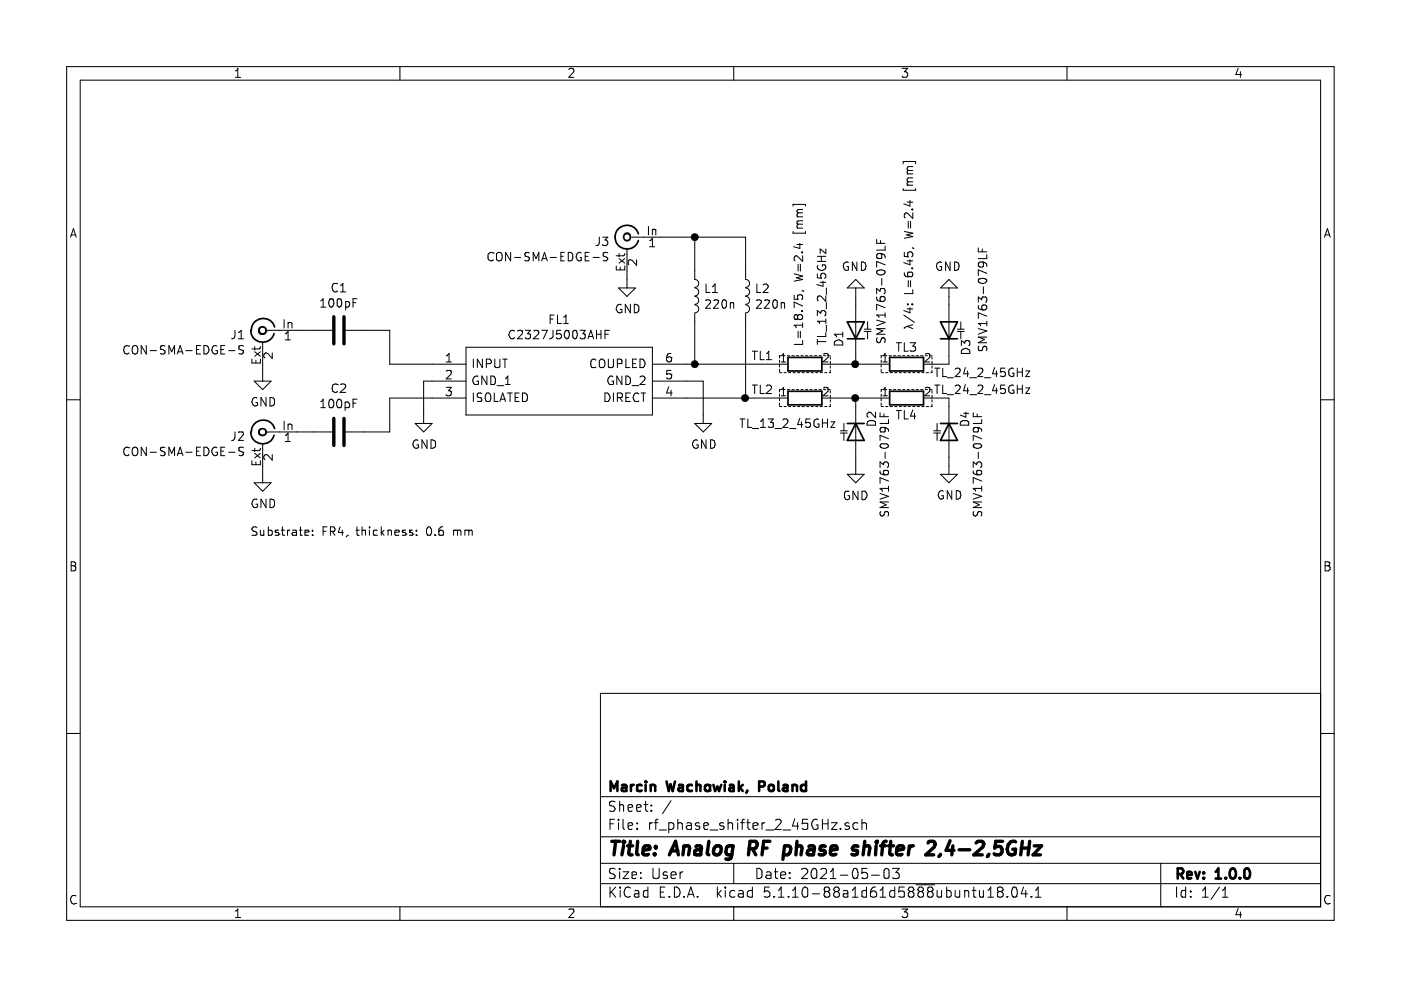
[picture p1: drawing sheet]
EESchema Schematic File Version 4
EELAYER 30 0
EELAYER END
$Descr User 8268 5827
encoding utf-8
Sheet 1 1
Title "Analog RF phase shifter 2,4-2,5GHz"
Date "2021-05-03"
Rev "1.0.0"
Comp "Marcin Wachowiak, Poland"
Comment1 ""
Comment2 ""
Comment3 ""
Comment4 ""
$EndDescr
$Comp
L power:GND #PWR0101
U 1 1
P 1550 2800
F 0 "#PWR0101" H 1550 2550 50  0001 C CNN
F 1 "GND" H 1555 2627 50  0000 C CNN
F 2 "" H 1550 2800 50  0001 C CNN
F 3 "" H 1550 2800 50  0001 C CNN
	1    1550 2800
	1    0    0    -1  
$EndComp
Wire Wire Line
	1550 2750 1550 2800
$Comp
L power:GND #PWR0102
U 1 1
P 1550 2200
F 0 "#PWR0102" H 1550 1950 50  0001 C CNN
F 1 "GND" H 1555 2027 50  0000 C CNN
F 2 "" H 1550 2200 50  0001 C CNN
F 3 "" H 1550 2200 50  0001 C CNN
	1    1550 2200
	1    0    0    -1  
$EndComp
Wire Wire Line
	1550 2150 1550 2200
Wire Wire Line
	2150 2550 2300 2550
Wire Wire Line
	1750 2550 1850 2550
$Comp
L Device:C C2
U 1 1
P 2000 2550
F 0 "C2" V 2252 2550 50  0000 C CNN
F 1 "100pF" V 2161 2550 50  0000 C CNN
F 2 "Capacitor_SMD:C_0603_1608Metric" H 2038 2400 50  0001 C CNN
F 3 "~" H 2000 2550 50  0001 C CNN
	1    2000 2550
	0    -1   -1   0   
$EndComp
Wire Wire Line
	1750 1950 1850 1950
Wire Wire Line
	2150 1950 2300 1950
$Comp
L Device:C C1
U 1 1
P 2000 1950
F 0 "C1" V 1748 1950 50  0000 C CNN
F 1 "100pF" V 1839 1950 50  0000 C CNN
F 2 "Capacitor_SMD:C_0603_1608Metric" H 2038 1800 50  0001 C CNN
F 3 "~" H 2000 1950 50  0001 C CNN
	1    2000 1950
	0    1    1    0   
$EndComp
Wire Wire Line
	2300 2350 2550 2350
Wire Wire Line
	2300 2150 2550 2150
Wire Wire Line
	5600 2350 5600 2400
Wire Wire Line
	5600 2150 5600 2100
Wire Wire Line
	5050 2100 5050 2150
Connection ~ 5050 2350
Wire Wire Line
	5050 2400 5050 2350
Connection ~ 4400 2350
Wire Wire Line
	5600 2700 5600 2750
Wire Wire Line
	5050 2700 5050 2750
Wire Wire Line
	5600 1750 5600 1800
Wire Wire Line
	5050 1750 5050 1800
$Comp
L power:GND #PWR0103
U 1 1
P 5600 1750
F 0 "#PWR0103" H 5600 1500 50  0001 C CNN
F 1 "GND" H 5605 1577 50  0000 C CNN
F 2 "" H 5600 1750 50  0001 C CNN
F 3 "" H 5600 1750 50  0001 C CNN
	1    5600 1750
	-1   0    0    1   
$EndComp
$Comp
L power:GND #PWR0104
U 1 1
P 5050 1750
F 0 "#PWR0104" H 5050 1500 50  0001 C CNN
F 1 "GND" H 5055 1577 50  0000 C CNN
F 2 "" H 5050 1750 50  0001 C CNN
F 3 "" H 5050 1750 50  0001 C CNN
	1    5050 1750
	-1   0    0    1   
$EndComp
$Comp
L power:GND #PWR0105
U 1 1
P 5600 2750
F 0 "#PWR0105" H 5600 2500 50  0001 C CNN
F 1 "GND" H 5605 2577 50  0000 C CNN
F 2 "" H 5600 2750 50  0001 C CNN
F 3 "" H 5600 2750 50  0001 C CNN
	1    5600 2750
	1    0    0    -1  
$EndComp
$Comp
L power:GND #PWR0106
U 1 1
P 5050 2750
F 0 "#PWR0106" H 5050 2500 50  0001 C CNN
F 1 "GND" H 5050 2575 50  0000 C CNN
F 2 "" H 5050 2750 50  0001 C CNN
F 3 "" H 5050 2750 50  0001 C CNN
	1    5050 2750
	1    0    0    -1  
$EndComp
Wire Wire Line
	3700 1600 3700 1650
Connection ~ 4100 1400
Wire Wire Line
	4400 1400 4100 1400
Wire Wire Line
	4400 1600 4400 1400
Wire Wire Line
	4100 1400 4100 1600
Wire Wire Line
	3900 1400 4100 1400
$Comp
L power:GND #PWR0107
U 1 1
P 3700 1650
F 0 "#PWR0107" H 3700 1400 50  0001 C CNN
F 1 "GND" H 3705 1477 50  0000 C CNN
F 2 "" H 3700 1650 50  0001 C CNN
F 3 "" H 3700 1650 50  0001 C CNN
	1    3700 1650
	1    0    0    -1  
$EndComp
Wire Wire Line
	4400 2350 4400 1900
Wire Wire Line
	4050 2350 4400 2350
Wire Wire Line
	4100 2150 4100 1900
Wire Wire Line
	4050 2150 4100 2150
Wire Wire Line
	4150 2250 4150 2450
Wire Wire Line
	4050 2250 4150 2250
Wire Wire Line
	2500 2250 2500 2450
Wire Wire Line
	2550 2250 2500 2250
$Comp
L power:GND #PWR0108
U 1 1
P 4150 2450
F 0 "#PWR0108" H 4150 2200 50  0001 C CNN
F 1 "GND" H 4155 2277 50  0000 C CNN
F 2 "" H 4150 2450 50  0001 C CNN
F 3 "" H 4150 2450 50  0001 C CNN
	1    4150 2450
	1    0    0    -1  
$EndComp
$Comp
L power:GND #PWR0109
U 1 1
P 2500 2450
F 0 "#PWR0109" H 2500 2200 50  0001 C CNN
F 1 "GND" H 2505 2277 50  0000 C CNN
F 2 "" H 2500 2450 50  0001 C CNN
F 3 "" H 2500 2450 50  0001 C CNN
	1    2500 2450
	1    0    0    -1  
$EndComp
$Comp
L Device:D_Capacitance D4
U 1 1
P 5600 2550
F 0 "D4" H 5525 2650 50  0000 C CNN
F 1 "SMV1763-079LF " H 5775 2725 50  0000 C CNN
F 2 "Diode_SMD:D_SOD-523" H 5600 2550 50  0001 C CNN
F 3 "~" H 5600 2550 50  0001 C CNN
	1    5600 2550
	0    1    1    0   
$EndComp
$Comp
L Device:D_Capacitance D3
U 1 1
P 5600 1950
F 0 "D3" H 5500 1850 50  0000 C CNN
F 1 "SMV1763-079LF " H 5775 1775 50  0000 C CNN
F 2 "Diode_SMD:D_SOD-523" H 5600 1950 50  0001 C CNN
F 3 "~" H 5600 1950 50  0001 C CNN
	1    5600 1950
	0    -1   -1   0   
$EndComp
$Comp
L Device:D_Capacitance D2
U 1 1
P 5050 2550
F 0 "D2" H 4975 2650 50  0000 C CNN
F 1 "SMV1763-079LF " H 5225 2725 50  0000 C CNN
F 2 "Diode_SMD:D_SOD-523" H 5050 2550 50  0001 C CNN
F 3 "~" H 5050 2550 50  0001 C CNN
	1    5050 2550
	0    1    1    0   
$EndComp
$Comp
L Device:D_Capacitance D1
U 1 1
P 5050 1950
F 0 "D1" H 5000 2050 50  0000 C CNN
F 1 "SMV1763-079LF " H 5300 1800 50  0000 C CNN
F 2 "Diode_SMD:D_SOD-523" H 5050 1950 50  0001 C CNN
F 3 "~" H 5050 1950 50  0001 C CNN
	1    5050 1950
	0    -1   -1   0   
$EndComp
$Comp
L Device:L L2
U 1 1
P 4400 1750
F 0 "L2" H 4453 1796 50  0000 L CNN
F 1 "220n" H 4453 1705 50  0000 L CNN
F 2 "Inductor_SMD:L_0603_1608Metric" H 4400 1750 50  0001 C CNN
F 3 "~" H 4400 1750 50  0001 C CNN
	1    4400 1750
	1    0    0    -1  
$EndComp
Wire Wire Line
	5050 2150 5200 2150
Wire Wire Line
	5050 2350 5200 2350
Wire Wire Line
	4400 2350 4600 2350
Connection ~ 5050 2150
Connection ~ 4100 2150
Wire Wire Line
	4100 2150 4600 2150
Text Notes 4750 2050 1    50   ~ 0
L=18.75, W=2.4 [mm]
Wire Notes Line
	4600 2200 4900 2200
Wire Notes Line
	4900 2200 4900 2100
Wire Notes Line
	4900 2100 4600 2100
Wire Notes Line
	4600 2100 4600 2200
Wire Notes Line
	5200 2200 5500 2200
Wire Notes Line
	5500 2200 5500 2100
Wire Notes Line
	5500 2100 5200 2100
Wire Notes Line
	5200 2100 5200 2200
Wire Notes Line
	5200 2400 5500 2400
Wire Notes Line
	5500 2400 5500 2300
Wire Notes Line
	5500 2300 5200 2300
Wire Notes Line
	5200 2300 5200 2400
Wire Notes Line
	4900 2400 4900 2300
Wire Notes Line
	4900 2300 4600 2300
Wire Notes Line
	4600 2300 4600 2400
Wire Notes Line
	4600 2400 4900 2400
$Comp
L analog_rf_phase_shifter_module:C2327J5003AHF FL1
U 1 1
P 2550 2150
F 0 "FL1" H 3300 2415 50  0000 C CNN
F 1 "C2327J5003AHF" H 3300 2324 50  0000 C CNN
F 2 "analog_rf_phase_shifter_module:C2327J5003AHF" H 3900 2250 50  0001 L CNN
F 3 "https://componentsearchengine.com/Datasheets/1/C2327J5003AHF.pdf" H 3900 2150 50  0001 L CNN
F 4 "Signal Conditioning 2.3-2.7GHz IL=.4dB 3dB 90 Deg." H 3900 2050 50  0001 L CNN "Description"
F 5 "0.73" H 3900 1950 50  0001 L CNN "Height"
F 6 "ANAREN" H 3900 1850 50  0001 L CNN "Manufacturer_Name"
F 7 "C2327J5003AHF" H 3900 1750 50  0001 L CNN "Manufacturer_Part_Number"
	1    2550 2150
	1    0    0    -1  
$EndComp
$Comp
L analog_rf_phase_shifter_module:CON-SMA-EDGE-S J3
U 1 1
P 3700 1400
F 0 "J3" H 3800 1375 50  0000 L CNN
F 1 "CON-SMA-EDGE-S" H 3800 1284 50  0000 L CNN
F 2 "analog_rf_phase_shifter_module:CON-SMA-EDGE-S" H 3850 -850 50  0001 L CNN
F 3 "https://www.rfsolutions.co.uk/downloads/1498648656DS-CON-EDGE-SMA-4.pdf" H 3850 -750 50  0001 L CNN
F 4 "No" H 3850 -650 50  0001 L CNN "automotive"
F 5 "Conn" H 3850 -550 50  0001 L CNN "category"
F 6 "Gold" H 3850 -450 50  0001 L CNN "contact material"
F 7 "Connectors" H 3850 -350 50  0001 L CNN "device class L1"
F 8 "RF / Coaxial Connectors" H 3850 -250 50  0001 L CNN "device class L2"
F 9 "unset" H 3850 -150 50  0001 L CNN "device class L3"
F 10 "CONN SMA JACK STR EDGE MNT" H 3850 -50 50  0001 L CNN "digikey description"
F 11 "CON-SMA-EDGE-S-ND" H 3850 50  50  0001 L CNN "digikey part number"
F 12 "https://forum.upverter.com/uploads/default/original/3X/b/e/be75b907af57498775929d6d9099689c472e0307.pdf" H 3850 150 50  0001 L CNN "footprint url"
F 13 "18GHz" H 3850 250 50  0001 L CNN "frequency"
F 14 "6.35mm" H 3850 350 50  0001 L CNN "height"
F 15 "50Ω" H 3850 450 50  0001 L CNN "impedance"
F 16 "yes" H 3850 550 50  0001 L CNN "is connector"
F 17 "yes" H 3850 650 50  0001 L CNN "is female"
F 18 "Yes" H 3850 750 50  0001 L CNN "lead free"
F 19 "311856913ef645a6" H 3850 850 50  0001 L CNN "library id"
F 20 "RF Solutions Ltd." H 3850 950 50  0001 L CNN "manufacturer"
F 21 "1" H 3850 1050 50  0001 L CNN "number of contacts"
F 22 "CONN_JACK" H 3850 1150 50  0001 L CNN "package"
F 23 "Yes" H 3850 1250 50  0001 L CNN "rohs"
F 24 "true" H 3850 1350 50  0001 L CNN "shielding"
	1    3700 1400
	-1   0    0    -1  
$EndComp
$Comp
L analog_rf_phase_shifter_module:CON-SMA-EDGE-S J1
U 1 1
P 1550 1950
F 0 "J1" H 1650 1925 50  0000 L CNN
F 1 "CON-SMA-EDGE-S" H 1650 1834 50  0000 L CNN
F 2 "analog_rf_phase_shifter_module:CON-SMA-EDGE-S" H 1700 -300 50  0001 L CNN
F 3 "https://www.rfsolutions.co.uk/downloads/1498648656DS-CON-EDGE-SMA-4.pdf" H 1700 -200 50  0001 L CNN
F 4 "No" H 1700 -100 50  0001 L CNN "automotive"
F 5 "Conn" H 1700 0   50  0001 L CNN "category"
F 6 "Gold" H 1700 100 50  0001 L CNN "contact material"
F 7 "Connectors" H 1700 200 50  0001 L CNN "device class L1"
F 8 "RF / Coaxial Connectors" H 1700 300 50  0001 L CNN "device class L2"
F 9 "unset" H 1700 400 50  0001 L CNN "device class L3"
F 10 "CONN SMA JACK STR EDGE MNT" H 1700 500 50  0001 L CNN "digikey description"
F 11 "CON-SMA-EDGE-S-ND" H 1700 600 50  0001 L CNN "digikey part number"
F 12 "https://forum.upverter.com/uploads/default/original/3X/b/e/be75b907af57498775929d6d9099689c472e0307.pdf" H 1700 700 50  0001 L CNN "footprint url"
F 13 "18GHz" H 1700 800 50  0001 L CNN "frequency"
F 14 "6.35mm" H 1700 900 50  0001 L CNN "height"
F 15 "50Ω" H 1700 1000 50  0001 L CNN "impedance"
F 16 "yes" H 1700 1100 50  0001 L CNN "is connector"
F 17 "yes" H 1700 1200 50  0001 L CNN "is female"
F 18 "Yes" H 1700 1300 50  0001 L CNN "lead free"
F 19 "311856913ef645a6" H 1700 1400 50  0001 L CNN "library id"
F 20 "RF Solutions Ltd." H 1700 1500 50  0001 L CNN "manufacturer"
F 21 "1" H 1700 1600 50  0001 L CNN "number of contacts"
F 22 "CONN_JACK" H 1700 1700 50  0001 L CNN "package"
F 23 "Yes" H 1700 1800 50  0001 L CNN "rohs"
F 24 "true" H 1700 1900 50  0001 L CNN "shielding"
	1    1550 1950
	-1   0    0    -1  
$EndComp
$Comp
L analog_rf_phase_shifter_module:CON-SMA-EDGE-S J2
U 1 1
P 1550 2550
F 0 "J2" H 1650 2525 50  0000 L CNN
F 1 "CON-SMA-EDGE-S" H 1650 2434 50  0000 L CNN
F 2 "analog_rf_phase_shifter_module:CON-SMA-EDGE-S" H 1700 300 50  0001 L CNN
F 3 "https://www.rfsolutions.co.uk/downloads/1498648656DS-CON-EDGE-SMA-4.pdf" H 1700 400 50  0001 L CNN
F 4 "No" H 1700 500 50  0001 L CNN "automotive"
F 5 "Conn" H 1700 600 50  0001 L CNN "category"
F 6 "Gold" H 1700 700 50  0001 L CNN "contact material"
F 7 "Connectors" H 1700 800 50  0001 L CNN "device class L1"
F 8 "RF / Coaxial Connectors" H 1700 900 50  0001 L CNN "device class L2"
F 9 "unset" H 1700 1000 50  0001 L CNN "device class L3"
F 10 "CONN SMA JACK STR EDGE MNT" H 1700 1100 50  0001 L CNN "digikey description"
F 11 "CON-SMA-EDGE-S-ND" H 1700 1200 50  0001 L CNN "digikey part number"
F 12 "https://forum.upverter.com/uploads/default/original/3X/b/e/be75b907af57498775929d6d9099689c472e0307.pdf" H 1700 1300 50  0001 L CNN "footprint url"
F 13 "18GHz" H 1700 1400 50  0001 L CNN "frequency"
F 14 "6.35mm" H 1700 1500 50  0001 L CNN "height"
F 15 "50Ω" H 1700 1600 50  0001 L CNN "impedance"
F 16 "yes" H 1700 1700 50  0001 L CNN "is connector"
F 17 "yes" H 1700 1800 50  0001 L CNN "is female"
F 18 "Yes" H 1700 1900 50  0001 L CNN "lead free"
F 19 "311856913ef645a6" H 1700 2000 50  0001 L CNN "library id"
F 20 "RF Solutions Ltd." H 1700 2100 50  0001 L CNN "manufacturer"
F 21 "1" H 1700 2200 50  0001 L CNN "number of contacts"
F 22 "CONN_JACK" H 1700 2300 50  0001 L CNN "package"
F 23 "Yes" H 1700 2400 50  0001 L CNN "rohs"
F 24 "true" H 1700 2500 50  0001 L CNN "shielding"
	1    1550 2550
	-1   0    0    -1  
$EndComp
Wire Wire Line
	2300 1950 2300 2150
Wire Wire Line
	2300 2350 2300 2550
Text Notes 5400 1950 1    50   ~ 0
λ/4: L=6.45, W=2.4 [mm]
$Comp
L Device:L L1
U 1 1
P 4100 1750
F 0 "L1" H 4153 1796 50  0000 L CNN
F 1 "220n" H 4153 1705 50  0000 L CNN
F 2 "Inductor_SMD:L_0603_1608Metric" H 4100 1750 50  0001 C CNN
F 3 "~" H 4100 1750 50  0001 C CNN
	1    4100 1750
	1    0    0    -1  
$EndComp
$Comp
L analog_rf_phase_shifter_module:TL_13_2_45GHz TL1
U 1 1
P 4750 2100
F 0 "TL1" H 4500 2100 50  0000 C CNN
F 1 "TL_13_2_45GHz" V 4850 2450 50  0000 C CNN
F 2 "analog_rf_phase_shifter_module:TL_13_2_45GHz" H 4500 2250 50  0001 C CNN
F 3 "" H 4500 2250 50  0001 C CNN
	1    4750 2100
	1    0    0    -1  
$EndComp
Wire Wire Line
	4900 2150 5050 2150
$Comp
L analog_rf_phase_shifter_module:TL_13_2_45GHz TL2
U 1 1
P 4750 2300
F 0 "TL2" H 4500 2300 50  0000 C CNN
F 1 "TL_13_2_45GHz" H 4650 2100 50  0000 C CNN
F 2 "analog_rf_phase_shifter_module:TL_13_2_45GHz" H 4500 2450 50  0001 C CNN
F 3 "" H 4500 2450 50  0001 C CNN
	1    4750 2300
	1    0    0    -1  
$EndComp
Wire Wire Line
	4900 2350 5050 2350
$Comp
L analog_rf_phase_shifter_module:TL_24_2_45GHz TL3
U 1 1
P 5350 2100
F 0 "TL3" H 5350 2150 50  0000 C CNN
F 1 "TL_24_2_45GHz" H 5800 2000 50  0000 C CNN
F 2 "analog_rf_phase_shifter_module:TL_24_2_45GHz" H 5100 2250 50  0001 C CNN
F 3 "" H 5100 2250 50  0001 C CNN
	1    5350 2100
	1    0    0    -1  
$EndComp
Wire Wire Line
	5500 2150 5600 2150
$Comp
L analog_rf_phase_shifter_module:TL_24_2_45GHz TL4
U 1 1
P 5350 2300
F 0 "TL4" H 5350 2150 50  0000 C CNN
F 1 "TL_24_2_45GHz" H 5800 2300 50  0000 C CNN
F 2 "analog_rf_phase_shifter_module:TL_24_2_45GHz" H 5100 2450 50  0001 C CNN
F 3 "" H 5100 2450 50  0001 C CNN
	1    5350 2300
	1    0    0    -1  
$EndComp
Wire Wire Line
	5500 2350 5600 2350
Text Notes 1475 3175 0    50   ~ 0
Substrate: FR4, thickness: 0.6 mm
$EndSCHEMATC
